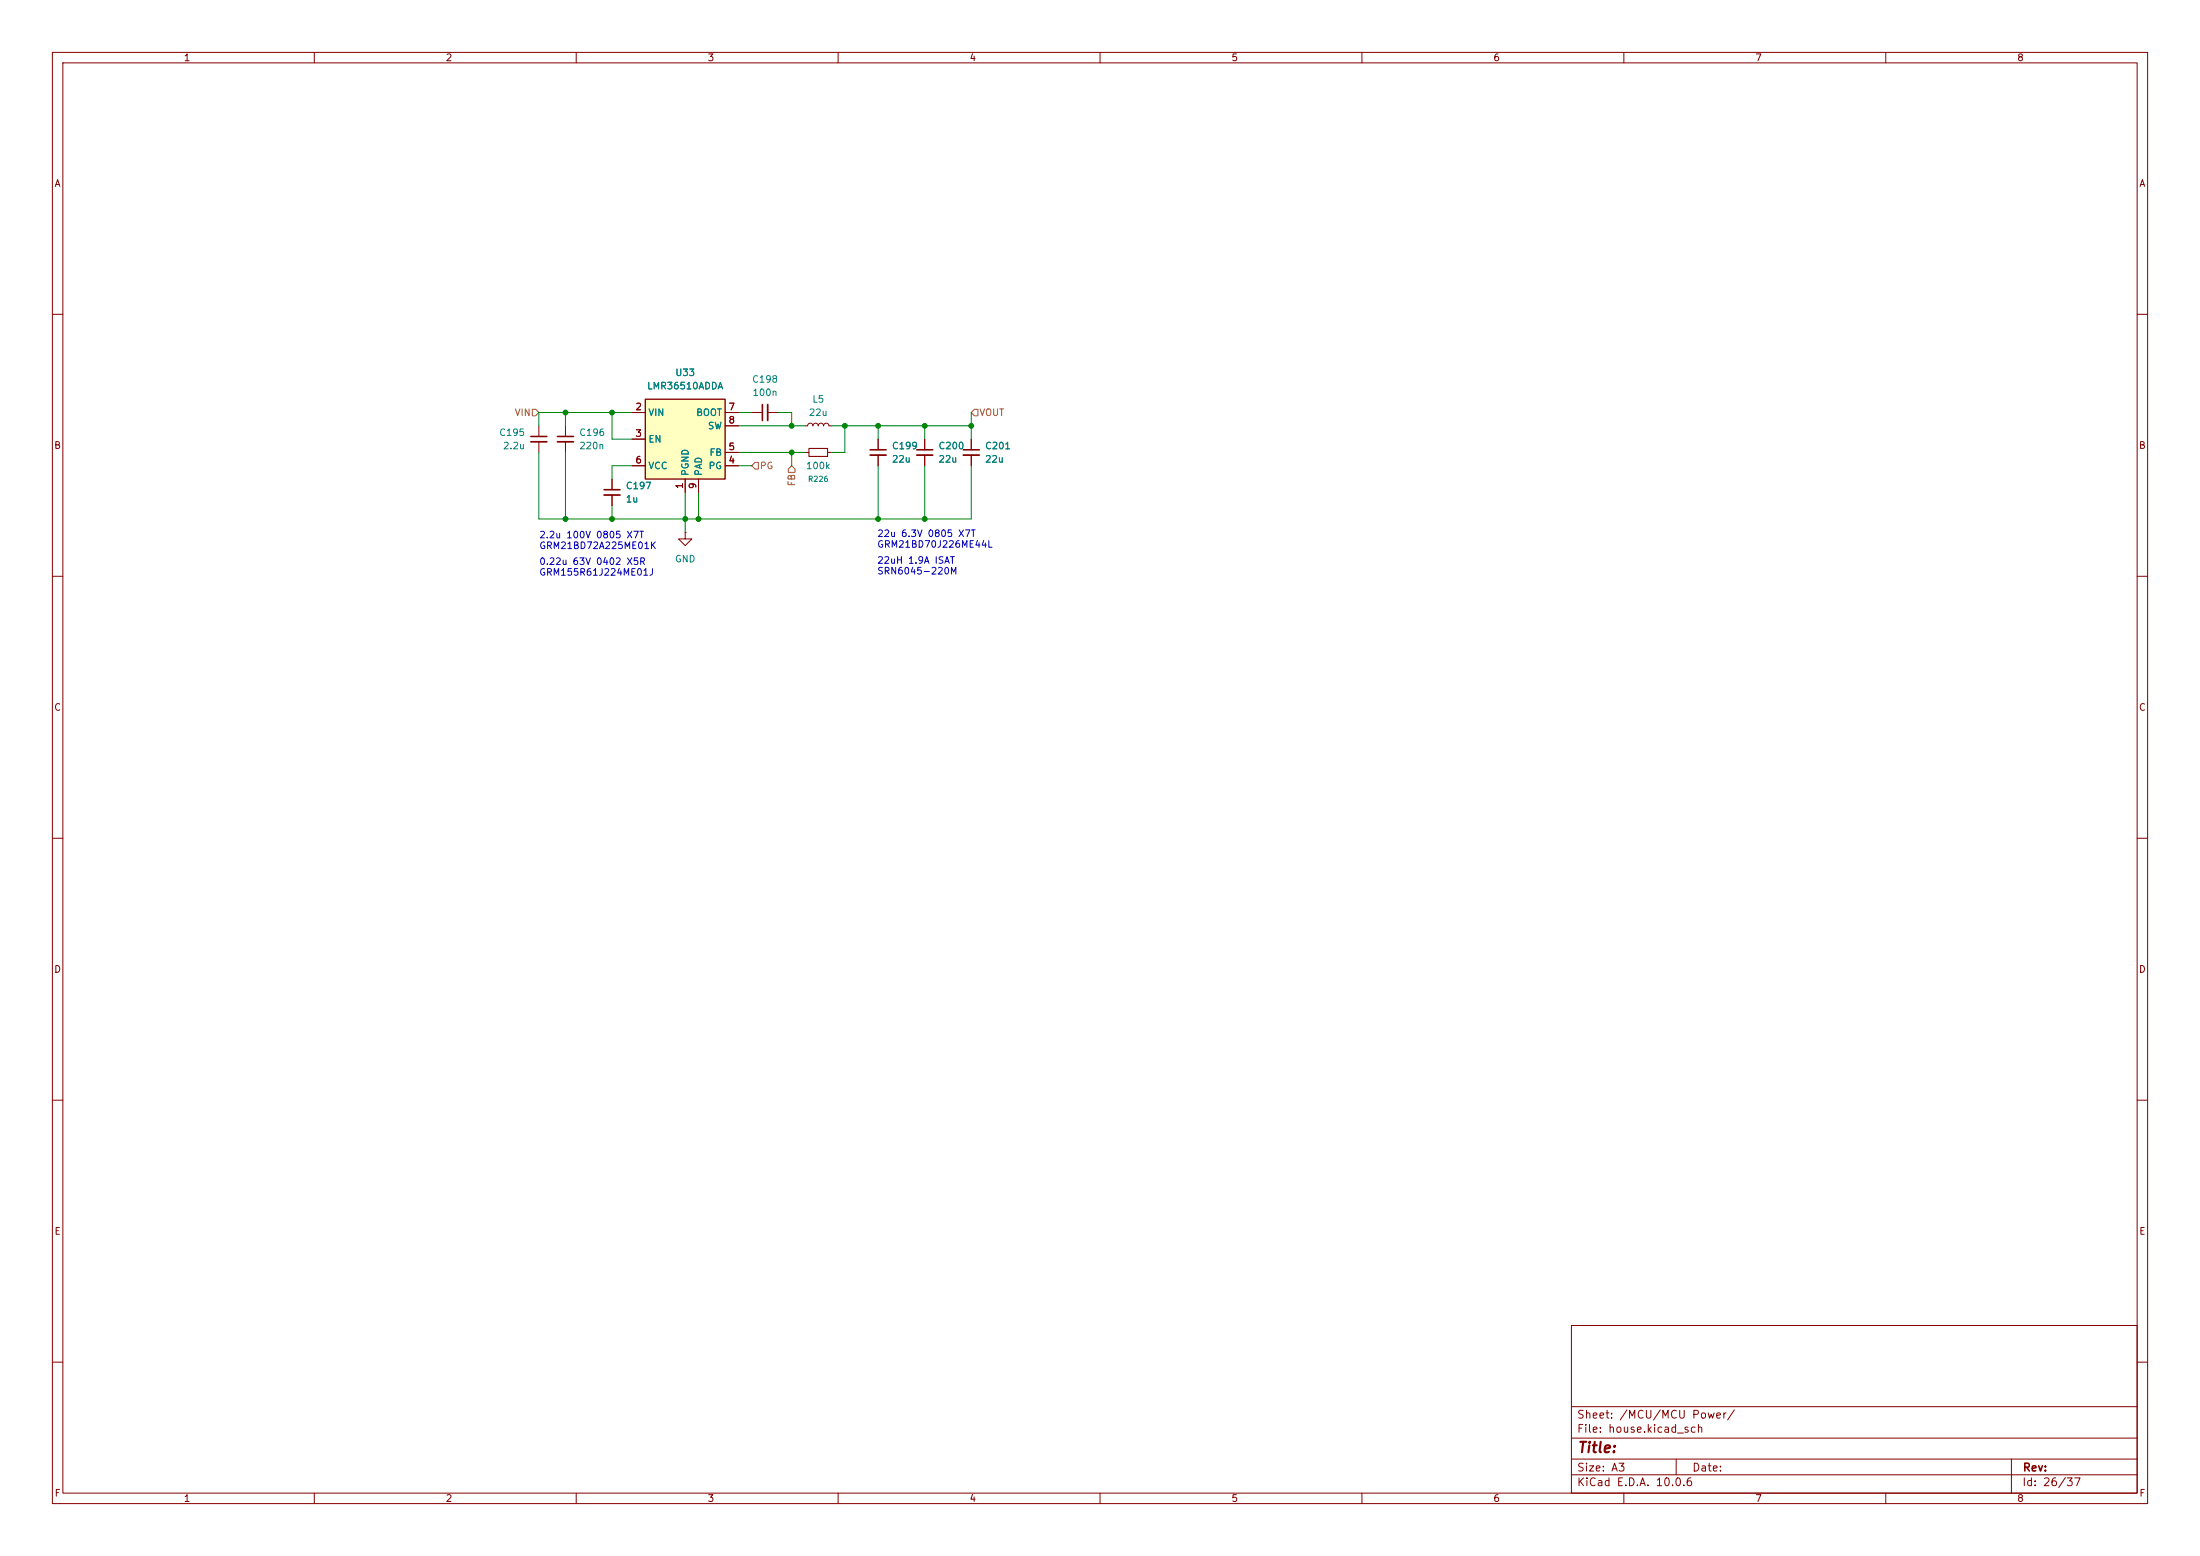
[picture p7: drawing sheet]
<svg xmlns="http://www.w3.org/2000/svg" width="420mm" height="297mm" viewBox="0 0 420 297" stroke-linecap="round" stroke-linejoin="round" font-family="sans-serif">
<g fill="none" stroke="#840000" stroke-width=".19">
<path d="M10 10h400v277h-400zM12 12h396v273h-396zM60 10v2M110 10v2M160 10v2M210 10v2M260 10v2M310 10v2M360 10v2M10 60h2M143.5 78.7h2M146.6 78.7h2"/>
<path d="M408 60h2M102.9 81.3v2M102.9 84.3v2.1M107.9 81.3v2M107.9 84.3v2.1M116.8 91.4v2.1M116.8 94.5v2M153.7 81.3h.5l.1-.4 .4-.1 .3 .1 .2 .4 .1-.4 .4-.1 .4 .1 .1 .4 .2-.4 .3-.1 .4 .1 .1 .4 .2-.4 .3-.1 .4 .1 .1 .4h.5M153.7 86.4h.7M158 86.4h.7M167.6 83.8v2.1M167.6 86.9v2"/>
<path d="M176.5 83.8v2.1M176.5 86.9v2M10 110h2M408 110h2M10 160h2M408 160h2M10 210h2M408 210h2M300 253h108v32h-108zM10 260h2M300 278.5h108M300 274.5h108"/>
<path d="M300 268.5h108M320 278.5v3M384 278.5v6.5M408 260h2M60 285v2M110 285v2M160 285v2M210 285v2M260 285v2M300 281.5h108M310 285v2M360 285v2"/>
</g>
<path d="M145.5 77.2v3.1M101.3 83.3h3.1M106.4 83.3h3.1M115.3 93.5h3.1M166.1 85.9h3.1M175 85.9h3.1" fill="none" stroke="#840000" stroke-width=".3"/>
<path d="M146.6 77.2v3.1M101.3 84.3h3.1M106.4 84.3h3.1M115.3 94.5h3.1M166.1 86.9h3.1M175 86.9h3.1" fill="none" stroke="#840000" stroke-width=".33"/>
<path d="M154.4 85.6h3.6v1.5h-3.6z" fill="none" stroke="#840000" stroke-width=".2"/>
<path d="M123.2 76.2h15.2v15.2h-15.2z" fill="#ffffc2"/>
<path d="M123.2 76.2h15.2v15.2h-15.2z" fill="none" stroke="#840000" stroke-width=".25"/>
<g fill="none" stroke="#840000" stroke-width=".19">
<path d="M120.6 78.7h2.6M138.4 78.7h2.6M116.8 91.4v2.1M116.8 94.5v2M120.6 83.8h2.6M120.6 88.9h2.6M130.8 91.4v2.6M133.3 91.4v2.6M138.4 88.9h2.6M138.4 86.4h2.6M138.4 81.3h2.6M167.6 83.8v2.1"/>
<path d="M167.6 86.9v2M176.5 83.8v2.1M176.5 86.9v2M185.4 83.8v2.1M185.4 86.9v2M130.8 101.6v1.3h1.3l-1.3 1.2-1.3-1.2h1.3M130.8 101.6h.1"/>
</g>
<path d="M183.9 85.9h3" fill="none" stroke="#840000" stroke-width=".3"/>
<path d="M183.9 86.9h3" fill="none" stroke="#840000" stroke-width=".33"/>
<path d="M101.6 78.1h.6l.7 .6-.7 .7h-.6zM186.1 78.1h.6v1.3h-.6l-.7-.7zM144.1 88.3h.7v1.2h-.7l-.6-.6zM151.1 88.9l.7 .6v.7h-1.3v-.7z" fill="none" stroke="#848400" stroke-width=".19"/>
<g fill="none" stroke="#008400" stroke-width=".19">
<path d="M107.9 78.7v2.6M116.8 78.7v5.1h3.8M120.6 78.7h-17.7v2.6M141 78.7h2.5M148.6 78.7h2.5v2.6M185.4 78.7v5.1M102.9 86.4v12.7h82.5v-10.2M107.9 86.4v12.7M116.8 96.5v2.6M120.6 88.9h-3.8v2.5M130.8 94v7.6M133.3 94v5.1"/>
<path d="M141 88.9h2.5M141 81.3h12.7M141 86.4h12.7M151.1 86.4v2.5M158.7 81.3h26.7M161.3 81.3v5.1h-2.6M167.6 81.3v2.5M167.6 88.9v10.2M176.5 81.3v2.5M176.5 88.9v10.2"/>
</g>
<g fill="#008400" stroke="#008400" stroke-width=".19">
<circle cx="176.5" cy="81.3" r=".46"/>
<circle cx="167.6" cy="81.3" r=".46"/>
<circle cx="161.3" cy="81.3" r=".46"/>
<circle cx="167.6" cy="99.1" r=".46"/>
<circle cx="176.5" cy="99.1" r=".46"/>
<circle cx="185.4" cy="81.3" r=".46"/>
<circle cx="116.8" cy="99.1" r=".46"/>
<circle cx="107.9" cy="99.1" r=".46"/>
<circle cx="130.8" cy="99.1" r=".46"/>
<circle cx="133.3" cy="99.1" r=".46"/>
<circle cx="116.8" cy="78.7" r=".46"/>
<circle cx="151.1" cy="86.4" r=".46"/>
<circle cx="151.1" cy="81.3" r=".46"/>
<circle cx="107.9" cy="78.7" r=".46"/>
</g>
<text font-size="2" fill="#840000" x="301" y="277.8">Title:</text>
<g font-size="1.5" fill="#840000">
<text x="300.9" y="273.8">File: house.kicad_sch</text>
<text x="300.9" y="271.1">Sheet: /MCU/MCU Power/</text>
<text x="300.9" y="281.2">Size: A3</text>
<text x="322.9" y="281.2">Date:</text>
<text x="386" y="281.2">Rev:</text>
<text x="300.9" y="284">KiCad E.D.A. 10.0.6</text>
<text x="385.9" y="284">Id: 26/37</text>
</g>
<g font-size="1.3" fill="#840000">
<text x="35" y="12">1</text>
<text x="85" y="12">2</text>
<text x="135" y="12">3</text>
<text x="185" y="12">4</text>
<text x="235" y="12">5</text>
<text x="285" y="12">6</text>
<text x="335" y="12">7</text>
<text x="385" y="12">8</text>
<text x="10.3" y="36">A</text>
<text x="408.3" y="36">A</text>
<text x="121.2" y="78.6">2</text>
<text x="121.2" y="83.7">3</text>
<text x="139" y="78.6">7</text>
<text x="139" y="81.1">8</text>
<text x="10.2" y="86">B</text>
<text x="121.2" y="88.8">6</text>
<text x="139" y="88.8">4</text>
<text x="139" y="86.2">5</text>
<text x="408.2" y="86">B</text>
<text x="130.7" y="93.4" transform="rotate(-90 130.7 93.4)">1</text>
<text x="133.2" y="93.4" transform="rotate(-90 133.2 93.4)">9</text>
<text x="10.2" y="136">C</text>
<text x="408.2" y="136">C</text>
<text x="10.2" y="186">D</text>
<text x="408.2" y="186">D</text>
<text x="10.3" y="236">E</text>
<text x="408.3" y="236">E</text>
<text x="10.3" y="286">F</text>
<text x="35" y="287">1</text>
<text x="85" y="287">2</text>
<text x="135" y="287">3</text>
<text x="185" y="287">4</text>
<text x="235" y="287">5</text>
<text x="285" y="287">6</text>
<text x="335" y="287">7</text>
<text x="385" y="287">8</text>
<text x="408.3" y="286">F</text>
</g>
<g font-size="1.3" fill="#008484">
<text x="123.4" y="74.6">LMR36510ADDA</text>
<text x="128.8" y="72.1">U33</text>
<text x="143.5" y="73.4">C198</text>
<text x="143.5" y="75.9">100n</text>
<text x="155" y="77.2">L5</text>
<text x="95.2" y="83.5">C195</text>
<text x="110.5" y="83.5">C196</text>
<text x="123.7" y="79.7">VIN</text>
<text x="132.8" y="79.7">BOOT</text>
<text x="135" y="82.2">SW</text>
<text x="154.3" y="79.7">22u</text>
<text x="95.9" y="86.1">2.2u</text>
<text x="110.5" y="86.1">220n</text>
<text x="123.7" y="84.8">EN</text>
<text x="123.7" y="89.9">VCC</text>
<text x="135.2" y="89.9">PG</text>
<text x="135.3" y="87.3">FB</text>
<text x="153.8" y="89.9">100k</text>
<text x="170.2" y="86.1">C199</text>
<text x="170.2" y="88.6">22u</text>
<text x="179.1" y="86.1">C200</text>
<text x="179.1" y="88.6">22u</text>
<text x="187.9" y="86.1">C201</text>
<text x="187.9" y="88.6">22u</text>
<text x="119.4" y="93.7">C197</text>
<text x="131.8" y="91" transform="rotate(-90 131.8 91)">PGND</text>
<text x="134.3" y="91" transform="rotate(-90 134.3 91)">PAD</text>
<text x="119.4" y="96.2">1u</text>
<text x="128.7" y="107.6">GND</text>
</g>
<g font-size="1.3" fill="#848400">
<text x="98.2" y="79.7">VIN</text>
<text x="186.9" y="79.7">VOUT</text>
<text x="144.9" y="89.9">PG</text>
<text x="152.1" y="92.9" transform="rotate(-90 152.1 92.9)">FB</text>
</g>
<g font-size="1.3" fill="#0000c2">
<text x="102.8" y="103.1">2.2u 100V 0805 X7T</text>
<text x="102.8" y="105.1">GRM21BD72A225ME01K</text>
<text x="167.4" y="107.9">22uH 1.9A ISAT</text>
<text x="167.4" y="102.8">22u 6.3V 0805 X7T</text>
<text x="167.4" y="104.8">GRM21BD70J226ME44L</text>
<text x="102.8" y="108.1">0.22u 63V 0402 X5R</text>
<text x="102.8" y="110.2">GRM155R61J224ME01J</text>
<text x="167.4" y="110">SRN6045-220M</text>
</g>
<text font-size="1" fill="#008484" x="154.1" y="92.2">R226</text>
</svg>
